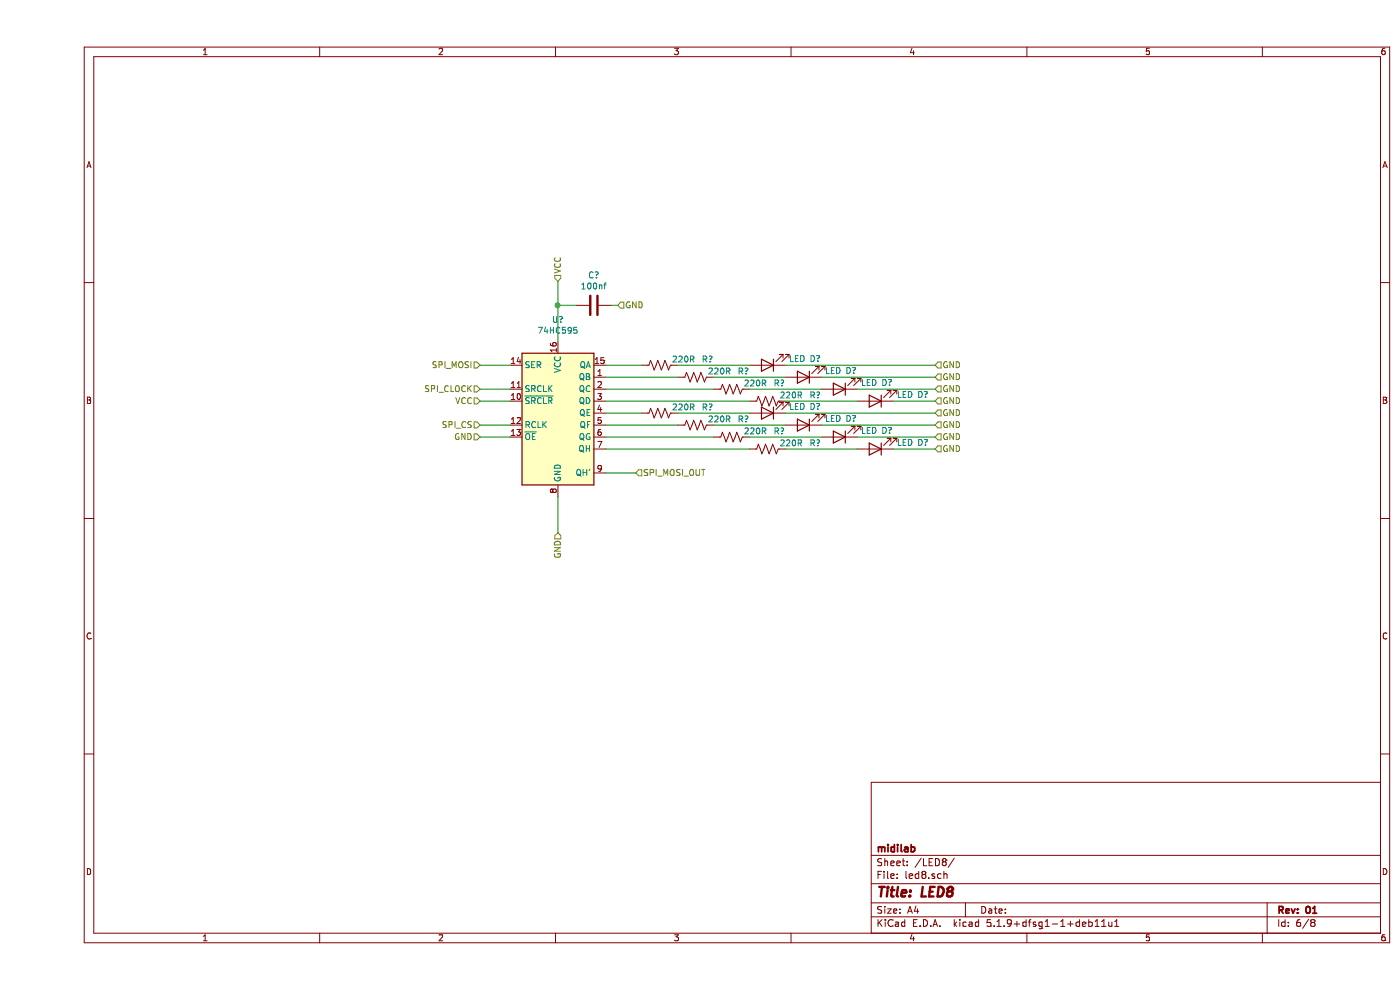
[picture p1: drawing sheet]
EESchema Schematic File Version 4
EELAYER 30 0
EELAYER END
$Descr A4 11693 8268
encoding utf-8
Sheet 6 8
Title "LED8"
Date ""
Rev "01"
Comp "midilab"
Comment1 ""
Comment2 ""
Comment3 ""
Comment4 ""
$EndDescr
$Comp
L 74xx:74HC595 U?
U 1 1
P 4350 3450
F 0 "U?" H 4350 4231 50  0000 C CNN
F 1 "74HC595" H 4350 4140 50  0000 C CNN
F 2 "" H 4350 3450 50  0001 C CNN
F 3 "http://www.ti.com/lit/ds/symlink/sn74hc595.pdf" H 4350 3450 50  0001 C CNN
	1    4350 3450
	1    0    0    -1  
$EndComp
Text HLabel 4850 2550 2    50   Input ~ 0
GND
Text HLabel 4350 2350 1    50   Input ~ 0
VCC
$Comp
L Device:C C?
U 1 1
P 4650 2550
AR Path="/63DB69CB/63DCABCC" Ref="C?"  Part="1" 
AR Path="/63DB86A0/63DCABCC" Ref="C?"  Part="1" 
F 0 "C?" V 4398 2550 50  0000 C CNN
F 1 "100nf" V 4489 2550 50  0000 C CNN
F 2 "" H 4688 2400 50  0001 C CNN
F 3 "~" H 4650 2550 50  0001 C CNN
	1    4650 2550
	0    1    1    0   
$EndComp
Wire Wire Line
	4850 2550 4800 2550
Wire Wire Line
	4500 2550 4350 2550
Connection ~ 4350 2550
Wire Wire Line
	4350 2550 4350 2350
Wire Wire Line
	4350 2550 4350 2850
Text HLabel 4350 4450 3    50   Input ~ 0
GND
Wire Wire Line
	4350 4450 4350 4150
Text HLabel 3700 3650 0    50   Input ~ 0
GND
Text HLabel 3700 3550 0    50   Input ~ 0
SPI_CS
Text HLabel 3700 3250 0    50   Input ~ 0
SPI_CLOCK
Wire Wire Line
	3950 3650 3700 3650
Wire Wire Line
	3700 3250 3950 3250
Wire Wire Line
	3700 3550 3950 3550
Text HLabel 3700 3350 0    50   Input ~ 0
VCC
Wire Wire Line
	3700 3350 3950 3350
Text HLabel 3700 3050 0    50   Input ~ 0
SPI_MOSI
Wire Wire Line
	3700 3050 3950 3050
Text HLabel 5000 3950 2    50   Input ~ 0
SPI_MOSI_OUT
Wire Wire Line
	4750 3950 5000 3950
$Comp
L Device:R_US R?
U 1 1
P 5800 3250
AR Path="/63DA3C68/63DE2487" Ref="R?"  Part="1" 
AR Path="/63DB86A0/63DE2487" Ref="R?"  Part="1" 
F 0 "R?" V 5750 3650 50  0000 C CNN
F 1 "220R" V 5750 3450 50  0000 C CNN
F 2 "" V 5840 3240 50  0001 C CNN
F 3 "~" H 5800 3250 50  0001 C CNN
	1    5800 3250
	0    1    1    0   
$EndComp
$Comp
L Device:R_US R?
U 1 1
P 6100 3350
AR Path="/63DA3C68/63DE4134" Ref="R?"  Part="1" 
AR Path="/63DB86A0/63DE4134" Ref="R?"  Part="1" 
F 0 "R?" V 6050 3750 50  0000 C CNN
F 1 "220R" V 6050 3550 50  0000 C CNN
F 2 "" V 6140 3340 50  0001 C CNN
F 3 "~" H 6100 3350 50  0001 C CNN
	1    6100 3350
	0    1    1    0   
$EndComp
$Comp
L Device:R_US R?
U 1 1
P 5200 3450
AR Path="/63DA3C68/63DE4CAE" Ref="R?"  Part="1" 
AR Path="/63DB86A0/63DE4CAE" Ref="R?"  Part="1" 
F 0 "R?" V 5150 3850 50  0000 C CNN
F 1 "220R" V 5150 3650 50  0000 C CNN
F 2 "" V 5240 3440 50  0001 C CNN
F 3 "~" H 5200 3450 50  0001 C CNN
	1    5200 3450
	0    1    1    0   
$EndComp
$Comp
L Device:R_US R?
U 1 1
P 5500 3550
AR Path="/63DA3C68/63DE4D72" Ref="R?"  Part="1" 
AR Path="/63DB86A0/63DE4D72" Ref="R?"  Part="1" 
F 0 "R?" V 5450 3950 50  0000 C CNN
F 1 "220R" V 5450 3750 50  0000 C CNN
F 2 "" V 5540 3540 50  0001 C CNN
F 3 "~" H 5500 3550 50  0001 C CNN
	1    5500 3550
	0    1    1    0   
$EndComp
$Comp
L Device:R_US R?
U 1 1
P 5800 3650
AR Path="/63DA3C68/63DE4D7C" Ref="R?"  Part="1" 
AR Path="/63DB86A0/63DE4D7C" Ref="R?"  Part="1" 
F 0 "R?" V 5750 4050 50  0000 C CNN
F 1 "220R" V 5750 3850 50  0000 C CNN
F 2 "" V 5840 3640 50  0001 C CNN
F 3 "~" H 5800 3650 50  0001 C CNN
	1    5800 3650
	0    1    1    0   
$EndComp
$Comp
L Device:R_US R?
U 1 1
P 6100 3750
AR Path="/63DA3C68/63DE4D86" Ref="R?"  Part="1" 
AR Path="/63DB86A0/63DE4D86" Ref="R?"  Part="1" 
F 0 "R?" V 6050 4150 50  0000 C CNN
F 1 "220R" V 6050 3950 50  0000 C CNN
F 2 "" V 6140 3740 50  0001 C CNN
F 3 "~" H 6100 3750 50  0001 C CNN
	1    6100 3750
	0    1    1    0   
$EndComp
$Comp
L Device:LED D?
U 1 1
P 6100 3050
F 0 "D?" H 5700 3000 50  0000 C CNN
F 1 "LED" H 5850 3000 50  0000 C CNN
F 2 "" H 6100 3050 50  0001 C CNN
F 3 "~" H 6100 3050 50  0001 C CNN
	1    6100 3050
	-1   0    0    1   
$EndComp
$Comp
L Device:LED D?
U 1 1
P 6400 3150
F 0 "D?" H 6000 3100 50  0000 C CNN
F 1 "LED" H 6150 3100 50  0000 C CNN
F 2 "" H 6400 3150 50  0001 C CNN
F 3 "~" H 6400 3150 50  0001 C CNN
	1    6400 3150
	-1   0    0    1   
$EndComp
$Comp
L Device:LED D?
U 1 1
P 6700 3250
F 0 "D?" H 6300 3200 50  0000 C CNN
F 1 "LED" H 6450 3200 50  0000 C CNN
F 2 "" H 6700 3250 50  0001 C CNN
F 3 "~" H 6700 3250 50  0001 C CNN
	1    6700 3250
	-1   0    0    1   
$EndComp
$Comp
L Device:LED D?
U 1 1
P 7000 3350
F 0 "D?" H 6600 3300 50  0000 C CNN
F 1 "LED" H 6750 3300 50  0000 C CNN
F 2 "" H 7000 3350 50  0001 C CNN
F 3 "~" H 7000 3350 50  0001 C CNN
	1    7000 3350
	-1   0    0    1   
$EndComp
$Comp
L Device:LED D?
U 1 1
P 6100 3450
F 0 "D?" H 5700 3400 50  0000 C CNN
F 1 "LED" H 5850 3400 50  0000 C CNN
F 2 "" H 6100 3450 50  0001 C CNN
F 3 "~" H 6100 3450 50  0001 C CNN
	1    6100 3450
	-1   0    0    1   
$EndComp
$Comp
L Device:LED D?
U 1 1
P 6400 3550
F 0 "D?" H 6000 3500 50  0000 C CNN
F 1 "LED" H 6150 3500 50  0000 C CNN
F 2 "" H 6400 3550 50  0001 C CNN
F 3 "~" H 6400 3550 50  0001 C CNN
	1    6400 3550
	-1   0    0    1   
$EndComp
$Comp
L Device:LED D?
U 1 1
P 6700 3650
F 0 "D?" H 6300 3600 50  0000 C CNN
F 1 "LED" H 6450 3600 50  0000 C CNN
F 2 "" H 6700 3650 50  0001 C CNN
F 3 "~" H 6700 3650 50  0001 C CNN
	1    6700 3650
	-1   0    0    1   
$EndComp
$Comp
L Device:LED D?
U 1 1
P 7000 3750
F 0 "D?" H 6600 3700 50  0000 C CNN
F 1 "LED" H 6750 3700 50  0000 C CNN
F 2 "" H 7000 3750 50  0001 C CNN
F 3 "~" H 7000 3750 50  0001 C CNN
	1    7000 3750
	-1   0    0    1   
$EndComp
Wire Wire Line
	4750 3050 5050 3050
Wire Wire Line
	4750 3150 5350 3150
Wire Wire Line
	4750 3250 5650 3250
Wire Wire Line
	4750 3350 5950 3350
Wire Wire Line
	4750 3450 5050 3450
Wire Wire Line
	4750 3550 5350 3550
Wire Wire Line
	4750 3650 5650 3650
Wire Wire Line
	4750 3750 5950 3750
Wire Wire Line
	5350 3450 5950 3450
Wire Wire Line
	5650 3550 6250 3550
Wire Wire Line
	5950 3650 6550 3650
Wire Wire Line
	6250 3750 6850 3750
Wire Wire Line
	5350 3050 5950 3050
Wire Wire Line
	5650 3150 6250 3150
Wire Wire Line
	5950 3250 6550 3250
Wire Wire Line
	6250 3350 6850 3350
Text HLabel 7500 3350 2    50   Input ~ 0
GND
Text HLabel 7500 3450 2    50   Input ~ 0
GND
Text HLabel 7500 3550 2    50   Input ~ 0
GND
Text HLabel 7500 3650 2    50   Input ~ 0
GND
Text HLabel 7500 3750 2    50   Input ~ 0
GND
Text HLabel 7500 3250 2    50   Input ~ 0
GND
Text HLabel 7500 3150 2    50   Input ~ 0
GND
Text HLabel 7500 3050 2    50   Input ~ 0
GND
Wire Wire Line
	6250 3050 7500 3050
Wire Wire Line
	6550 3150 7500 3150
Wire Wire Line
	6850 3250 7500 3250
Wire Wire Line
	7150 3350 7500 3350
Wire Wire Line
	6250 3450 7500 3450
Wire Wire Line
	6550 3550 7500 3550
Wire Wire Line
	6850 3650 7500 3650
Wire Wire Line
	7150 3750 7500 3750
$Comp
L Device:R_US R?
U 1 1
P 5500 3150
AR Path="/63DA3C68/63DE1DBF" Ref="R?"  Part="1" 
AR Path="/63DB86A0/63DE1DBF" Ref="R?"  Part="1" 
F 0 "R?" V 5450 3550 50  0000 C CNN
F 1 "220R" V 5450 3350 50  0000 C CNN
F 2 "" V 5540 3140 50  0001 C CNN
F 3 "~" H 5500 3150 50  0001 C CNN
	1    5500 3150
	0    1    1    0   
$EndComp
$Comp
L Device:R_US R?
U 1 1
P 5200 3050
AR Path="/63DA3C68/63DE1BEF" Ref="R?"  Part="1" 
AR Path="/63DB86A0/63DE1BEF" Ref="R?"  Part="1" 
F 0 "R?" V 5150 3450 50  0000 C CNN
F 1 "220R" V 5150 3250 50  0000 C CNN
F 2 "" V 5240 3040 50  0001 C CNN
F 3 "~" H 5200 3050 50  0001 C CNN
	1    5200 3050
	0    1    1    0   
$EndComp
$EndSCHEMATC
